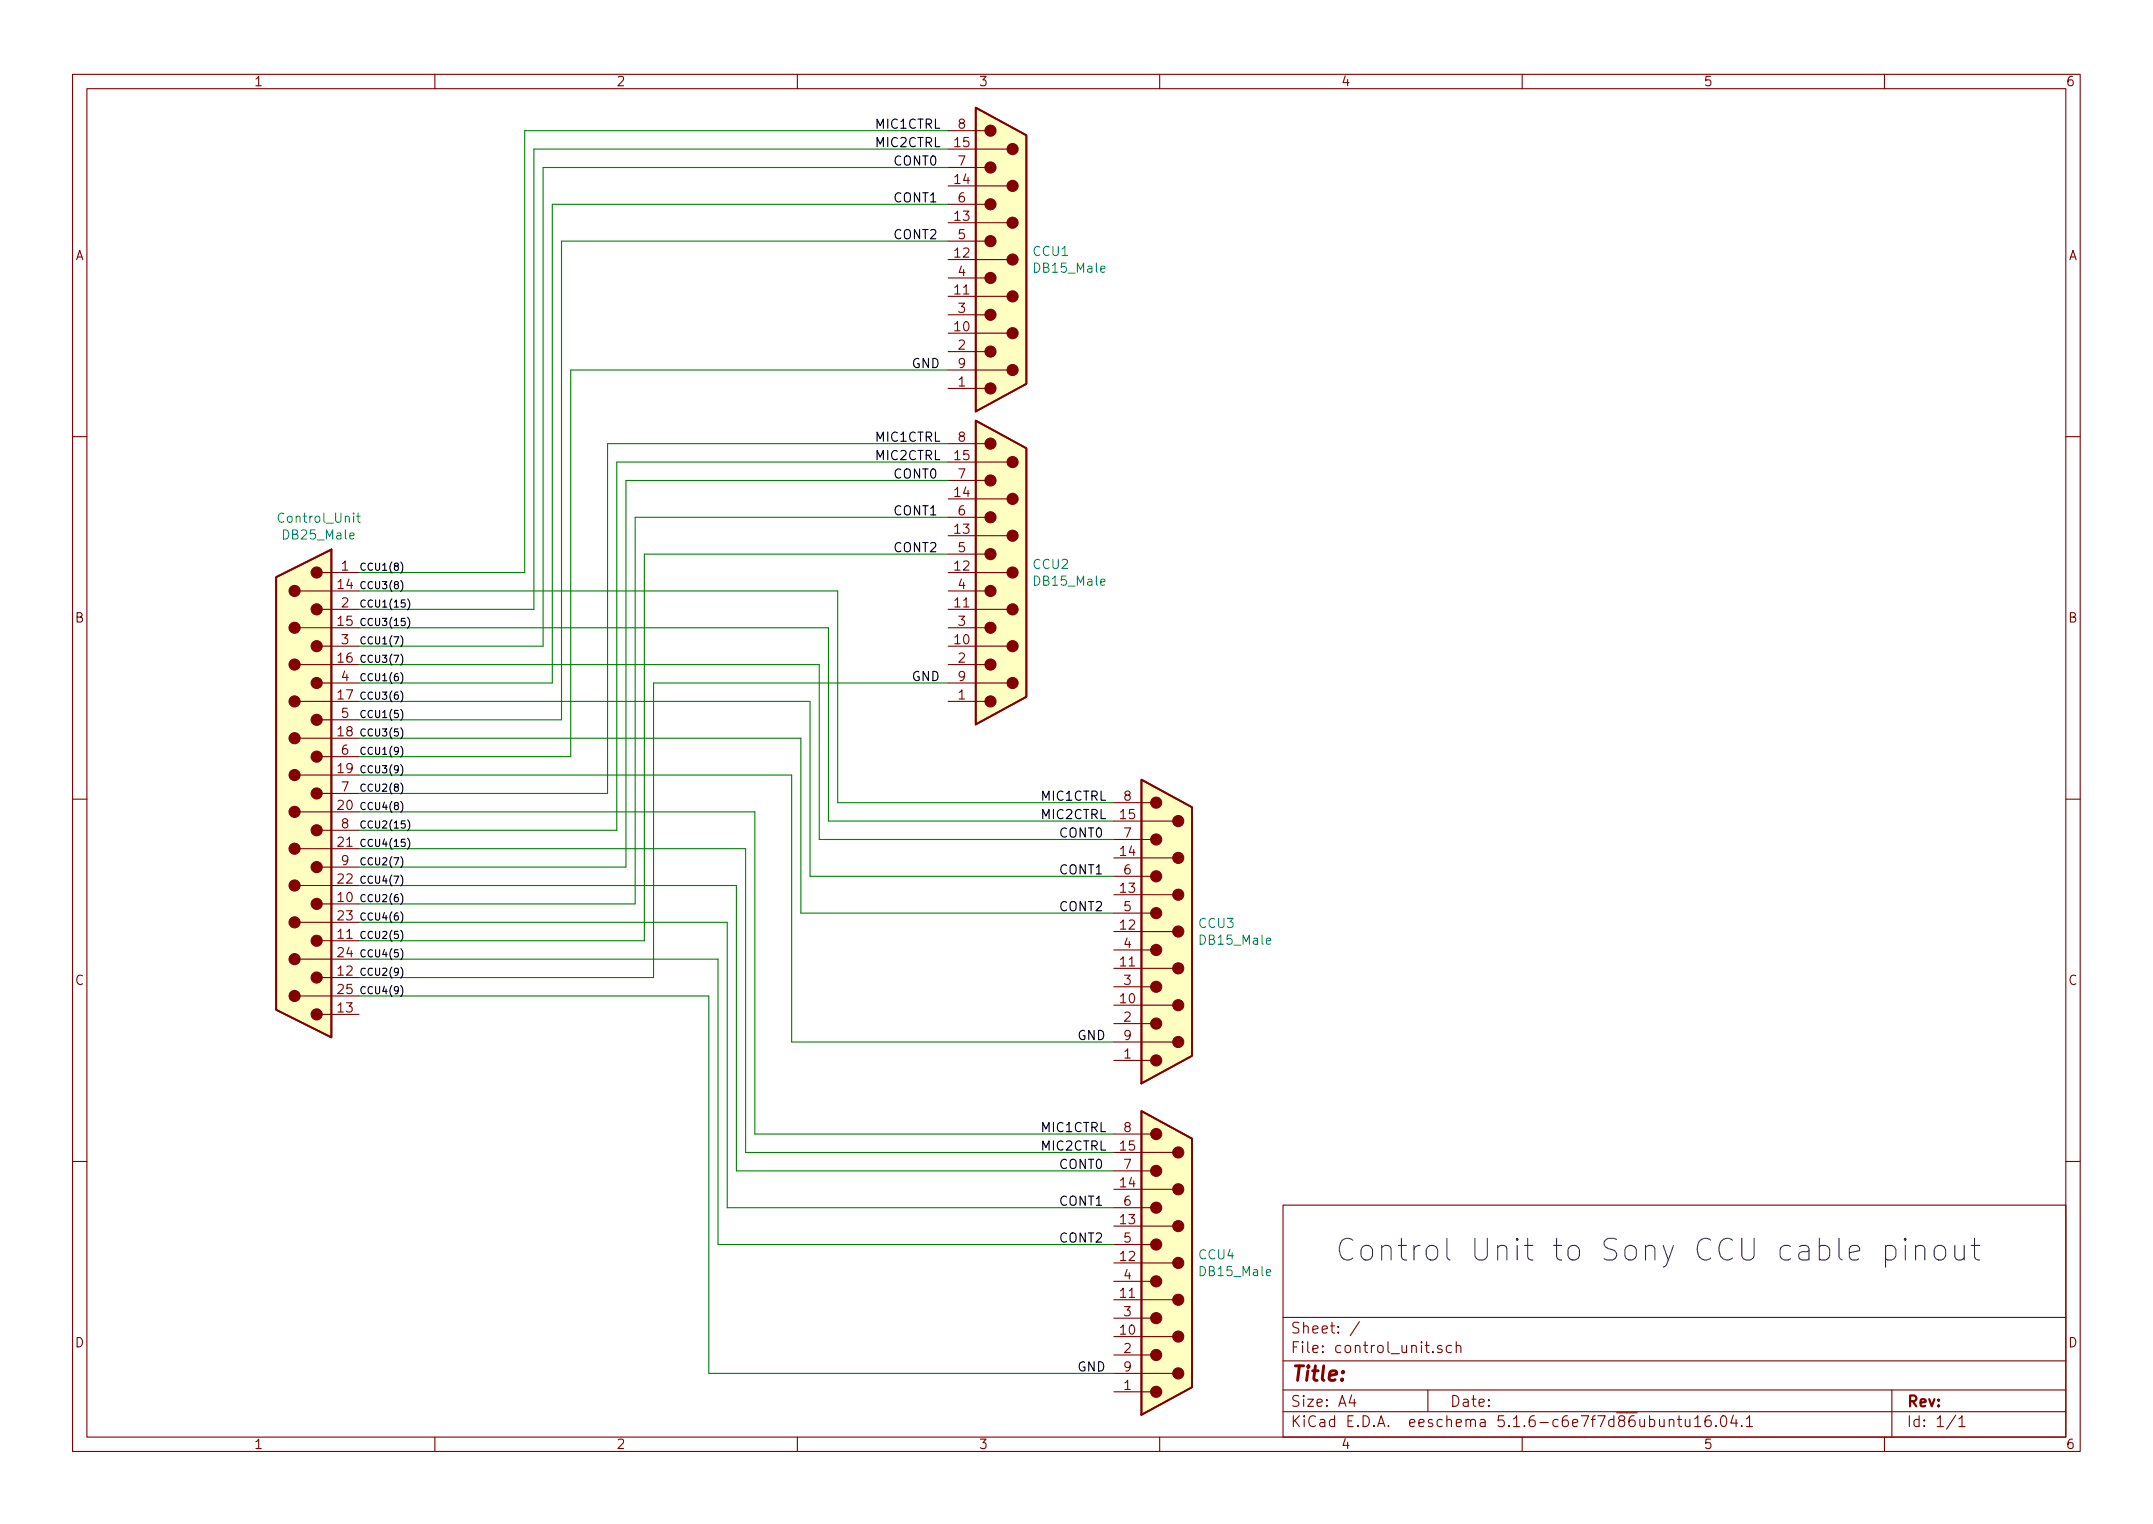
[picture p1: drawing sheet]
EESchema Schematic File Version 4
EELAYER 30 0
EELAYER END
$Descr A4 11693 8268
encoding utf-8
Sheet 1 1
Title ""
Date ""
Rev ""
Comp ""
Comment1 ""
Comment2 ""
Comment3 ""
Comment4 ""
$EndDescr
$Comp
L Connector:DB25_Male Control_Unit
U 1 1
P 1650 4300
F 0 "Control_Unit" H 1568 2808 50  0000 C CNN
F 1 "DB25_Male" H 1568 2899 50  0000 C CNN
F 2 "" H 1650 4300 50  0001 C CNN
F 3 " ~" H 1650 4300 50  0001 C CNN
	1    1650 4300
	-1   0    0    1   
$EndComp
Text Label 4950 2000 0    50   ~ 0
GND
Text Label 4850 1300 0    50   ~ 0
CONT2
Text Label 4850 1100 0    50   ~ 0
CONT1
Text Label 4850 900  0    50   ~ 0
CONT0
Text Label 4750 800  0    50   ~ 0
MIC2CTRL
Text Label 4750 700  0    50   ~ 0
MIC1CTRL
$Comp
L Connector:DB15_Male CCU1
U 1 1
P 5450 1400
F 0 "CCU1" H 5605 1446 50  0000 L CNN
F 1 "DB15_Male" H 5605 1355 50  0000 L CNN
F 2 "" H 5450 1400 50  0001 C CNN
F 3 " ~" H 5450 1400 50  0001 C CNN
	1    5450 1400
	1    0    0    -1  
$EndComp
Text Label 4950 3700 0    50   ~ 0
GND
Text Label 4850 3000 0    50   ~ 0
CONT2
Text Label 4850 2800 0    50   ~ 0
CONT1
Text Label 4850 2600 0    50   ~ 0
CONT0
Text Label 4750 2500 0    50   ~ 0
MIC2CTRL
Text Label 4750 2400 0    50   ~ 0
MIC1CTRL
$Comp
L Connector:DB15_Male CCU2
U 1 1
P 5450 3100
F 0 "CCU2" H 5605 3146 50  0000 L CNN
F 1 "DB15_Male" H 5605 3055 50  0000 L CNN
F 2 "" H 5450 3100 50  0001 C CNN
F 3 " ~" H 5450 3100 50  0001 C CNN
	1    5450 3100
	1    0    0    -1  
$EndComp
Text Label 5850 5650 0    50   ~ 0
GND
Text Label 5750 4950 0    50   ~ 0
CONT2
Text Label 5750 4750 0    50   ~ 0
CONT1
Text Label 5750 4550 0    50   ~ 0
CONT0
Text Label 5650 4450 0    50   ~ 0
MIC2CTRL
Text Label 5650 4350 0    50   ~ 0
MIC1CTRL
$Comp
L Connector:DB15_Male CCU3
U 1 1
P 6350 5050
F 0 "CCU3" H 6505 5096 50  0000 L CNN
F 1 "DB15_Male" H 6505 5005 50  0000 L CNN
F 2 "" H 6350 5050 50  0001 C CNN
F 3 " ~" H 6350 5050 50  0001 C CNN
	1    6350 5050
	1    0    0    -1  
$EndComp
Text Label 5850 7450 0    50   ~ 0
GND
Text Label 5750 6750 0    50   ~ 0
CONT2
Text Label 5750 6550 0    50   ~ 0
CONT1
Text Label 5750 6350 0    50   ~ 0
CONT0
Text Label 5650 6250 0    50   ~ 0
MIC2CTRL
Text Label 5650 6150 0    50   ~ 0
MIC1CTRL
$Comp
L Connector:DB15_Male CCU4
U 1 1
P 6350 6850
F 0 "CCU4" H 6505 6896 50  0000 L CNN
F 1 "DB15_Male" H 6505 6805 50  0000 L CNN
F 2 "" H 6350 6850 50  0001 C CNN
F 3 " ~" H 6350 6850 50  0001 C CNN
	1    6350 6850
	1    0    0    -1  
$EndComp
Wire Wire Line
	1950 3100 2850 3100
Wire Wire Line
	2850 3100 2850 700 
Wire Wire Line
	2850 700  5150 700 
Wire Wire Line
	1950 3300 2900 3300
Wire Wire Line
	2900 3300 2900 800 
Wire Wire Line
	2900 800  5150 800 
Wire Wire Line
	1950 3500 2950 3500
Wire Wire Line
	2950 3500 2950 900 
Wire Wire Line
	2950 900  5150 900 
Wire Wire Line
	1950 3700 3000 3700
Wire Wire Line
	3000 3700 3000 1100
Wire Wire Line
	3000 1100 5150 1100
Wire Wire Line
	1950 3900 3050 3900
Wire Wire Line
	3050 3900 3050 1300
Wire Wire Line
	3050 1300 5150 1300
Wire Wire Line
	1950 4100 3100 4100
Wire Wire Line
	3100 4100 3100 2000
Wire Wire Line
	3100 2000 5150 2000
Wire Wire Line
	1950 4300 3300 4300
Wire Wire Line
	3300 2400 5150 2400
Wire Wire Line
	1950 4500 3350 4500
Wire Wire Line
	3350 2500 5150 2500
Wire Wire Line
	1950 4700 3400 4700
Wire Wire Line
	3400 2600 5150 2600
Wire Wire Line
	1950 4900 3450 4900
Wire Wire Line
	3450 2800 5150 2800
Wire Wire Line
	1950 5100 3500 5100
Wire Wire Line
	3500 3000 5150 3000
Wire Wire Line
	1950 5300 3550 5300
Wire Wire Line
	1950 3200 4550 3200
Wire Wire Line
	4550 3200 4550 4350
Wire Wire Line
	4550 4350 6050 4350
Wire Wire Line
	1950 3400 4500 3400
Wire Wire Line
	4500 3400 4500 4450
Wire Wire Line
	4500 4450 6050 4450
Wire Wire Line
	1950 3600 4450 3600
Wire Wire Line
	4450 3600 4450 4550
Wire Wire Line
	4450 4550 6050 4550
Wire Wire Line
	4400 3800 4400 4750
Wire Wire Line
	4400 4750 6050 4750
Wire Wire Line
	3300 2400 3300 4300
Wire Wire Line
	3350 2500 3350 4500
Wire Wire Line
	3400 2600 3400 4700
Wire Wire Line
	3450 2800 3450 4900
Wire Wire Line
	3500 3000 3500 5100
Wire Wire Line
	1950 3800 4400 3800
Wire Wire Line
	3550 5300 3550 3700
Wire Wire Line
	3550 3700 5150 3700
Wire Wire Line
	1950 4000 4350 4000
Wire Wire Line
	4350 4000 4350 4950
Wire Wire Line
	4350 4950 6050 4950
Wire Wire Line
	1950 4200 4300 4200
Wire Wire Line
	4300 4200 4300 5650
Wire Wire Line
	4300 5650 6050 5650
Wire Wire Line
	1950 4400 4100 4400
Wire Wire Line
	4100 4400 4100 6150
Wire Wire Line
	4100 6150 6050 6150
Wire Wire Line
	1950 4600 4050 4600
Wire Wire Line
	4050 4600 4050 6250
Wire Wire Line
	4050 6250 6050 6250
Wire Wire Line
	1950 4800 4000 4800
Wire Wire Line
	4000 4800 4000 6350
Wire Wire Line
	4000 6350 6050 6350
Wire Wire Line
	1950 5000 3950 5000
Wire Wire Line
	3950 5000 3950 6550
Wire Wire Line
	3950 6550 6050 6550
Wire Wire Line
	1950 5200 3900 5200
Wire Wire Line
	3900 6750 6050 6750
Wire Wire Line
	3900 5200 3900 6750
Wire Wire Line
	1950 5400 3850 5400
Wire Wire Line
	3850 5400 3850 7450
Wire Wire Line
	3850 7450 6050 7450
Text Label 1950 3100 0    39   ~ 0
CCU1(8)
Text Label 1950 3300 0    39   ~ 0
CCU1(15)
Text Label 1950 3500 0    39   ~ 0
CCU1(7)
Text Label 1950 3700 0    39   ~ 0
CCU1(6)
Text Label 1950 3900 0    39   ~ 0
CCU1(5)
Text Label 1950 4100 0    39   ~ 0
CCU1(9)
Text Label 1950 4300 0    39   ~ 0
CCU2(8)
Text Label 1950 4500 0    39   ~ 0
CCU2(15)
Text Label 1950 4700 0    39   ~ 0
CCU2(7)
Text Label 1950 4900 0    39   ~ 0
CCU2(6)
Text Label 1950 5100 0    39   ~ 0
CCU2(5)
Text Label 1950 5300 0    39   ~ 0
CCU2(9)
Text Label 1950 3200 0    39   ~ 0
CCU3(8)
Text Label 1950 3400 0    39   ~ 0
CCU3(15)
Text Label 1950 3600 0    39   ~ 0
CCU3(7)
Text Label 1950 3800 0    39   ~ 0
CCU3(6)
Text Label 1950 4000 0    39   ~ 0
CCU3(5)
Text Label 1950 4200 0    39   ~ 0
CCU3(9)
Text Label 1950 4400 0    39   ~ 0
CCU4(8)
Text Label 1950 4600 0    39   ~ 0
CCU4(15)
Text Label 1950 4800 0    39   ~ 0
CCU4(7)
Text Label 1950 5000 0    39   ~ 0
CCU4(6)
Text Label 1950 5200 0    39   ~ 0
CCU4(5)
Text Label 1950 5400 0    39   ~ 0
CCU4(9)
Text Notes 7250 6850 0    118  ~ 0
Control Unit to Sony CCU cable pinout
$EndSCHEMATC
